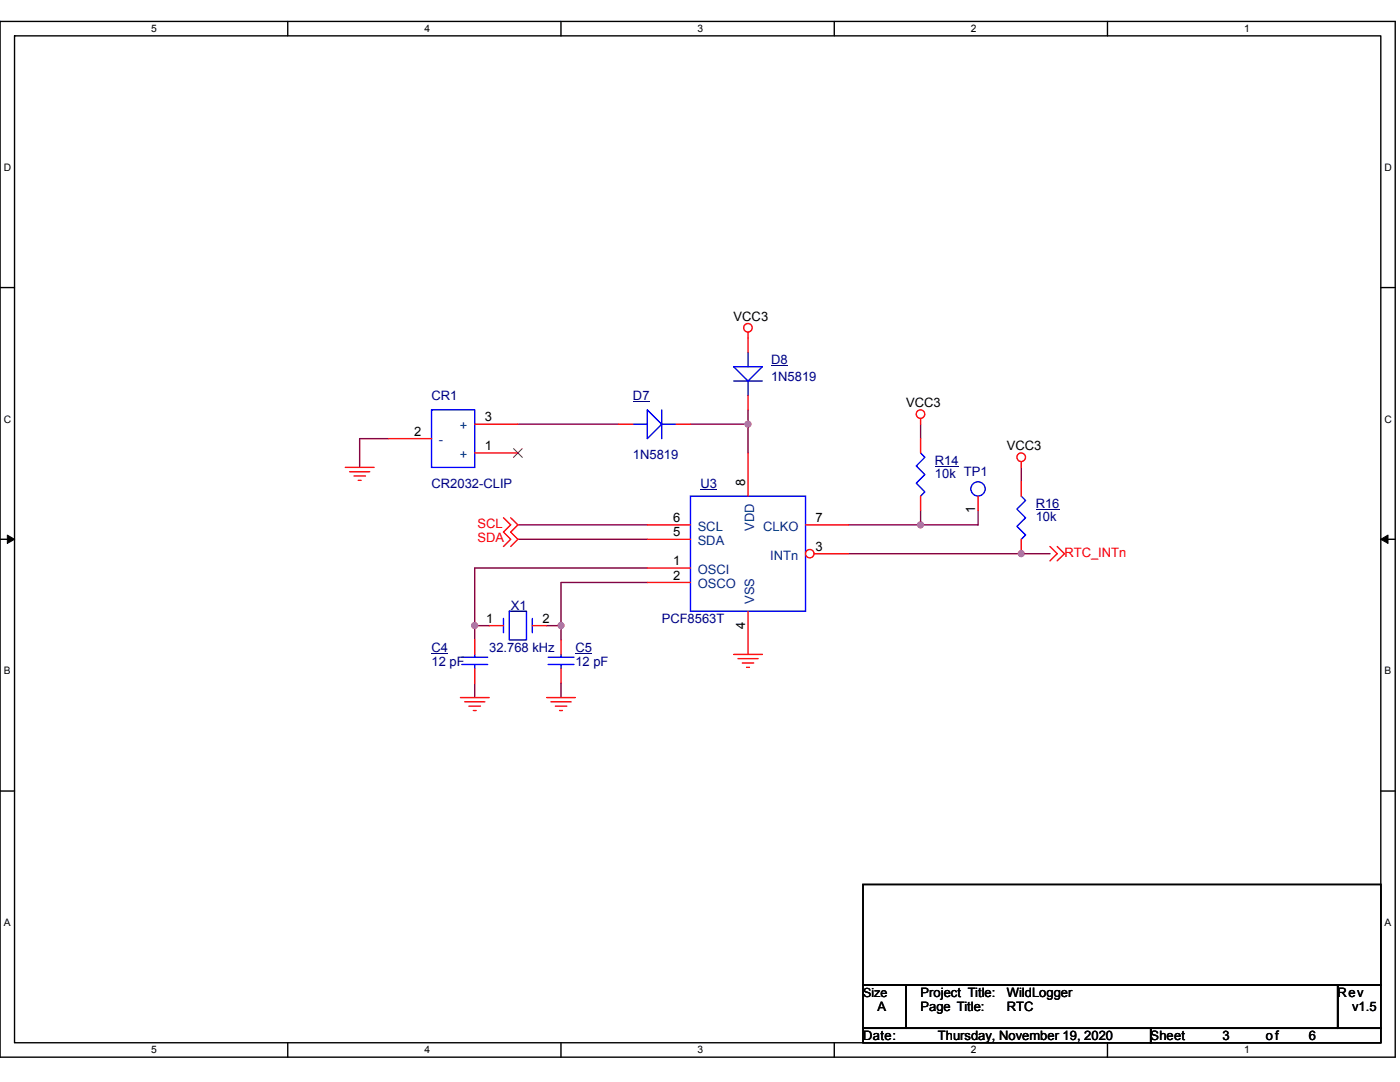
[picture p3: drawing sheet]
<svg xmlns="http://www.w3.org/2000/svg" width="279mm" height="216mm" viewBox="0 0 279 216" stroke-linecap="round" stroke-linejoin="round" font-family="sans-serif">
<path d="M0 4.3h278.4v206.6h-278.4zM2.9 7.2h272.7v200.9h-272.7z" fill="none" stroke="#000" stroke-width=".28"/>
<g fill="#fff">
<path d="M30.2 4.6h1.1v2.3h-1.1z"/>
<path d="M30.2 208.4h1.1v2.3h-1.1z"/>
</g>
<path d="M57.4 4.3v2.9M57.4 208.1v2.8" fill="none" stroke="#000" stroke-width=".28"/>
<g fill="#fff">
<path d="M84.7 4.6h1.1v2.3h-1.1z"/>
<path d="M84.7 208.4h1.1v2.3h-1.1z"/>
</g>
<path d="M112 4.3v2.9M112 208.1v2.8" fill="none" stroke="#000" stroke-width=".28"/>
<g fill="#fff">
<path d="M139.2 4.6h1.2v2.3h-1.2z"/>
<path d="M139.2 208.4h1.2v2.3h-1.2z"/>
</g>
<path d="M166.5 4.3v2.9M166.5 208.1v2.8" fill="none" stroke="#000" stroke-width=".28"/>
<g fill="#fff">
<path d="M193.8 4.6h1.1v2.3h-1.1z"/>
<path d="M193.8 208.4h1.1v2.3h-1.1z"/>
</g>
<path d="M221 4.3v2.9M221 208.1v2.8" fill="none" stroke="#000" stroke-width=".28"/>
<g fill="#fff">
<path d="M248.3 4.6h1.1v2.3h-1.1z"/>
<path d="M248.3 208.4h1.1v2.3h-1.1z"/>
<path d="M.7 32.3h1.5v2.2h-1.5z"/>
<path d="M276.3 32.3h1.5v2.2h-1.5z"/>
<path d="M.7 82.5h1.5v2.3h-1.5z"/>
<path d="M276.3 82.5h1.5v2.3h-1.5z"/>
</g>
<path d="M0 57.4h2.9M275.6 57.4h2.8" fill="none" stroke="#000" stroke-width=".28"/>
<g fill="#fff">
<path d="M.7 132.7h1.4v2.3h-1.4z"/>
<path d="M276.3 132.7h1.4v2.3h-1.4z"/>
</g>
<path d="M0 107.6h2.9M275.6 107.6h2.8" fill="none" stroke="#000" stroke-width=".28"/>
<path d="M1.5 106.8l1.4 .8-1.4 .8zM275.6 107.6l1.4-.8v1.6z" fill="#000" stroke="#000" stroke-width=".2"/>
<g fill="#fff">
<path d="M.7 182.9h1.4v2.3h-1.4z"/>
<path d="M276.3 182.9h1.4v2.3h-1.4z"/>
</g>
<path d="M0 157.8h2.9M275.6 157.8h2.8M172.2 176.5h103.4v20.1h-103.4zM172.2 196.6h8.6v8.6h-8.6zM180.8 196.6h86.2v8.6h-86.2zM267 196.6h8.6v8.6h-8.6zM172.2 205.2h57.4v2.9h-57.4zM229.6 205.2h46v2.9h-46z" fill="none" stroke="#000" stroke-width=".28"/>
<g fill="none" stroke="#800040" stroke-width=".28">
<path d="M77.5 87.5h-5.7v5.8M103.4 84.6h20M137.8 84.6h11.5M149.3 81.8v2.8M149.3 84.6v5.8M183.7 84.6v2.9M203.8 93.3v2.8M103.4 104.7h25.8M103.4 107.6h25.8M129.2 116.2h-17.2v8.6M129.2 113.3h-34.5v11.5h2.9M169.4 104.7h14.3"/>
<path d="M183.7 101.9v2.8h11.5v-2.8M209.5 110.5h-40.1M94.7 124.8v2.9M94.7 136.3v2.9M109.1 124.8h2.9M112 124.8v2.9M112 136.3v2.9"/>
</g>
<g fill="#f0f" stroke="#f0f" stroke-width=".28">
<circle cx="149.3" cy="84.6" r=".57"/>
<circle cx="203.8" cy="110.5" r=".57"/>
<circle cx="94.7" cy="124.8" r=".57"/>
<circle cx="112" cy="124.8" r=".57"/>
<circle cx="183.7" cy="104.7" r=".57"/>
</g>
<g fill="none" stroke="#f00" stroke-width=".28">
<path d="M149.3 66.3v4M149.3 78.9v2.9M68.9 93.3h5.8M69.8 94.1h4M70.6 95h2.3M71.5 95.8h.6M183.7 83.5v1.1M183.7 87.5v2.9M183.7 99v2.9M203.8 92.1v1.2M203.8 96.1v2.9M100.5 103.3l1.4 1.4-1.4 1.5 1.4 1.4-1.4 1.5"/>
<path d="M101.9 103.3l1.5 1.4-1.5 1.5 1.5 1.4-1.5 1.5M129.2 113.3h8.6M129.2 116.2h8.6M203.8 107.6v2.9M209.5 109.1l1.5 1.4-1.5 1.4M211 109.1l1.4 1.4-1.4 1.4M91.9 139.2h5.7M94.7 127.7v2.9M94.7 133.4v2.9M97.6 124.8h2.9M106.2 124.8h2.9M109.1 139.2h5.7"/>
<path d="M112 127.7v2.9M112 133.4v2.9M146.4 130.6h5.7M147.3 131.4h4M148.1 132.3h2.3M149 133.2h.6M92.7 140h4.1M93.6 140.9h2.3M94.5 141.8h.5M110 140h4M110.8 140.9h2.3M111.7 141.8h.5"/>
<circle cx="149.3" cy="65.4" r=".85"/>
<circle cx="183.7" cy="82.6" r=".85"/>
<circle cx="203.8" cy="91.2" r=".86"/>
</g>
<g fill="none" stroke="#00f" stroke-width=".28">
<path d="M146.4 73.2h5.7l-2.8 2.8zM146.4 76h5.7M149.3 70.3v2.9M149.3 76v2.9M137.8 99h23v23h-23zM183.7 90.4l.9 .8-1.7 1.8 1.7 1.7-1.7 1.7 1.7 1.7-.9 .9M203.8 99l.9 .9-1.8 1.7 1.8 1.7-1.8 1.7 1.8 1.7-.9 .9M92.2 132.6h5.1M92.2 131.1h5.1M94.7 130.6v.5M94.7 132.6v.8M100.5 123.4v2.9"/>
<path d="M101.6 122h3.5v5.7h-3.5zM106.2 123.4v2.9M109.4 132.6h5.2M109.4 131.1h5.2M112 130.6v.5M112 132.6v.8"/>
</g>
<path d="M153.9 73h3.3M139.8 97.7h3.3M186.6 93.1h4.7M206.7 101.7h4.7M86.1 130.4h3.3M101.9 122.1h3.2M114.8 130.4h3.3" fill="none" stroke="#000080" stroke-width=".2"/>
<circle cx="161.6" cy="110.5" r=".84" fill="#fff" stroke="#f00" stroke-width=".28"/>
<path d="M77.5 87.5h8.6M94.7 90.4h8.7M94.7 84.6h8.7M123.4 84.6h2.9M134.9 84.6h2.9M149.3 90.4v8.6M195.2 99v2.9M129.2 107.6h8.6M129.2 104.7h8.6M160.8 104.7h8.6M162.5 110.5h6.9M149.3 122v8.6" fill="none" stroke="#f00" stroke-width=".28"/>
<g fill="none" stroke="#00f" stroke-width=".28">
<path d="M86.1 81.8h8.6v11.5h-8.6zM126.3 84.6h2.9M129.2 81.8l2.9 2.8-2.9 2.9zM132.1 81.8v5.7M132.1 84.6h2.8"/>
<circle cx="195.2" cy="97.6" r="1.43"/>
</g>
<path d="M102.5 89.5l1.7 1.8M104.2 89.5l-1.7 1.8" fill="none" stroke="#804000" stroke-width=".2"/>
<path d="M126.3 80.2h3.3" fill="none" stroke="#000080" stroke-width=".2"/>
<g fill="#f0f" stroke="#f0f" stroke-width=".28">
<circle cx="149.3" cy="84.6" r=".57"/>
<circle cx="203.8" cy="110.5" r=".57"/>
<circle cx="94.7" cy="124.8" r=".57"/>
<circle cx="112" cy="124.8" r=".57"/>
<circle cx="183.7" cy="104.7" r=".57"/>
</g>
<g font-size="2.6">
<text x="146.4" y="64">VCC3</text>
<text x="180.8" y="81.2">VCC3</text>
<text x="82.7" y="86.9">2</text>
<text x="96.8" y="89.8">1</text>
<text x="96.8" y="84.1">3</text>
<text x="200.9" y="89.9">VCC3</text>
<text x="148.7" y="97" transform="rotate(-90 148.7 97)">8</text>
<text x="134.3" y="107">5</text>
<text x="134.3" y="104.1">6</text>
<text x="162.8" y="104.1">7</text>
<text x="194.6" y="102.4" transform="rotate(-90 194.6 102.4)">1</text>
<text x="134.3" y="112.8">1</text>
<text x="162.8" y="109.9">3</text>
<text x="134.3" y="115.6">2</text>
<text x="97" y="124.2">1</text>
<text x="108.2" y="124.2">2</text>
<text x="148.7" y="125.4" transform="rotate(-90 148.7 125.4)">4</text>
<text x="175.1" y="201.8">A</text>
<text x="183.7" y="198.9">Project Title:</text>
<text x="183.7" y="201.8">Page Title:</text>
<text x="200.9" y="198.9">WildLogger</text>
<text x="200.9" y="201.8">RTC</text>
<text x="267" y="198.9">Rev</text>
<text x="269.8" y="201.8">v1.5</text>
<text x="172.2" y="207.5">Date:</text>
<text x="187.2" y="207.5">Thursday, November 19, 2020</text>
<text x="229.6" y="207.5">Sheet</text>
<text x="244" y="207.5">3</text>
<text x="252.6" y="207.5">of</text>
<text x="261.2" y="207.5">6</text>
</g>
<g font-size="2.6" fill="#000080">
<text x="153.9" y="72.6">D8</text>
<text x="153.9" y="76.1">1N5819</text>
<text x="86.1" y="79.8">CR1</text>
<text x="126.3" y="79.8">D7</text>
<text x="126.3" y="91.6">1N5819</text>
<text x="186.6" y="92.7">R14</text>
<text x="186.6" y="95.3">10k TP1</text>
<text x="86.1" y="97.3">CR2032-CLIP</text>
<text x="139.8" y="97.3">U3</text>
<text x="206.7" y="101.3">R16</text>
<text x="206.7" y="103.9">10k</text>
<text x="101.9" y="121.7">X1</text>
<text x="132.1" y="124.3">PCF8563T</text>
<text x="86.1" y="130">C4</text>
<text x="97.6" y="130">32.768 kHz</text>
<text x="114.8" y="130">C5</text>
<text x="86.1" y="132.9">12 pF</text>
<text x="114.8" y="132.9">12 pF</text>
</g>
<g font-size="2.6" fill="#004080">
<text x="87.6" y="88.7">-</text>
<text x="91.8" y="85.8">+</text>
<text x="91.8" y="91.5">+</text>
<text x="139.2" y="105.9">SCL</text>
<text x="150.5" y="105.9" transform="rotate(-90 150.5 105.9)">VDD</text>
<text x="152.3" y="105.9">CLKO</text>
<text x="139.2" y="108.8">SDA</text>
<text x="153.7" y="111.7">INTn</text>
<text x="139.2" y="114.5">OSCI</text>
<text x="139.2" y="117.4">OSCO</text>
<text x="150.5" y="120.5" transform="rotate(-90 150.5 120.5)">VSS</text>
</g>
<g font-size="2.6" fill="#f00">
<text x="95.3" y="105.3">SCL</text>
<text x="95.3" y="108.2">SDA</text>
<text x="212.4" y="111.1">RTC_INTn</text>
</g>
<text font-size="2.5" x="172.2" y="198.8">Size</text>
<g font-size="2">
<text x="30.2" y="6.4">5</text>
<text x="84.7" y="6.4">4</text>
<text x="139.2" y="6.4">3</text>
<text x="193.8" y="6.4">2</text>
<text x="248.3" y="6.4">1</text>
<text x=".7" y="34.1">D</text>
<text x="276.3" y="34.1">D</text>
<text x=".7" y="84.3">C</text>
<text x="276.3" y="84.3">C</text>
<text x=".7" y="134.6">B</text>
<text x="276.3" y="134.6">B</text>
<text x=".7" y="184.8">A</text>
<text x="276.3" y="184.8">A</text>
<text x="30.2" y="210.2">5</text>
<text x="84.7" y="210.2">4</text>
<text x="139.2" y="210.2">3</text>
<text x="193.8" y="210.2">2</text>
<text x="248.3" y="210.2">1</text>
</g>
</svg>
